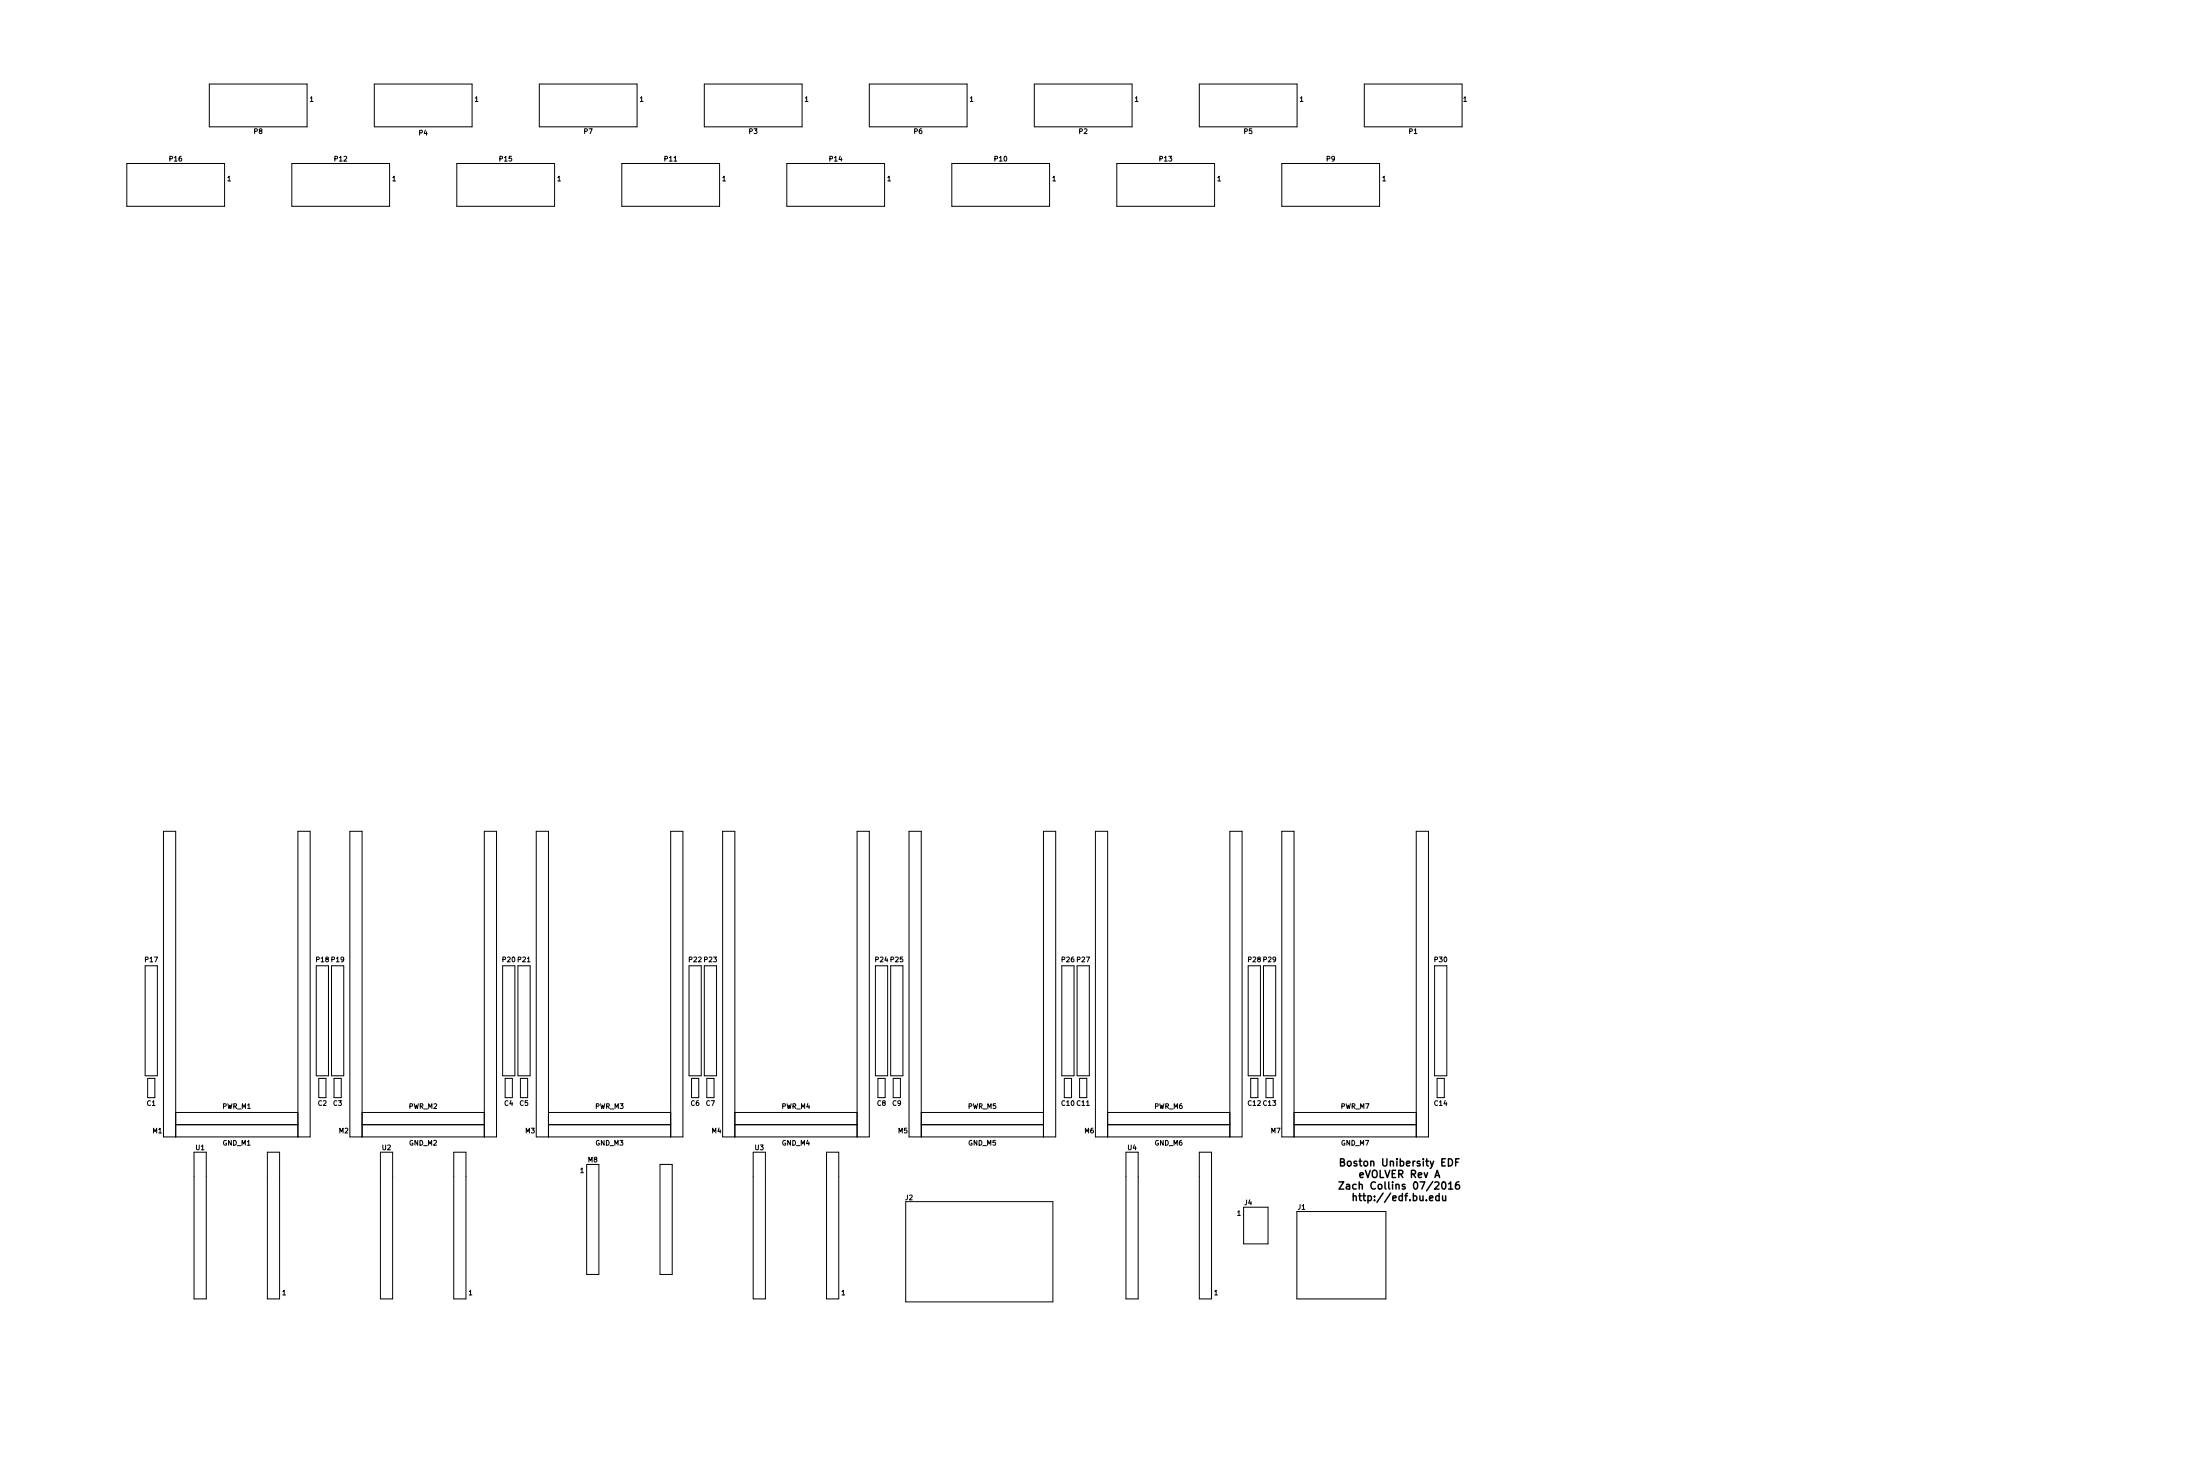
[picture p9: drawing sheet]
<svg xmlns="http://www.w3.org/2000/svg" width="457mm" height="305mm" viewBox="0 0 457 305" stroke-linecap="round" stroke-linejoin="round" font-family="sans-serif">
<path d="M278.3 245.6h1l-1 1.5h1M278.6 241.5l.6-.1 .2-.2-.1-.3-.7-.1v1.5h.6l.2-.2v-.3l-.3-.3M279.8 246.1h.6l.1 1M280.5 246.4l-.5 .1-.2 .2 .2 .4 .5-.1M281.2 248.6l.2-.1h.4l.1 1M281.2 248v1.5M299.8 248.5l.1 .9 .3 .1 .2-.2M300.4 248.5v1M301 247.1h.9M302.5 241.5h.5M303.2 245.6h-.4a1.01 1.01 0 0 0 0 1.5l.5-.2v-.5l-.3-.3h-.2l-.3 .3M303.2 240.8h-.7v1.5" fill="none" stroke="#000" stroke-width=".3"/>
<g fill="none" stroke="#000" stroke-width=".21">
<path d="M43.5 17.5h20.3v8.9h-20.3zM77.8 17.5h20.3v8.9h-20.3zM112.1 17.5h20.3v8.9h-20.3zM146.4 17.5h20.3v8.9h-20.3zM180.7 17.5h20.3v8.9h-20.3zM214.9 17.5h20.4v8.9h-20.4zM249.2 17.5h20.4v8.9h-20.4zM283.5 17.5h20.3v8.9h-20.3zM26.4 34h20.3v8.9h-20.3zM60.6 34h20.4v8.9h-20.4zM94.9 34h20.4v8.9h-20.4zM129.2 34h20.3v8.9h-20.3z"/>
<path d="M163.5 34h20.3v8.9h-20.3zM197.8 34h20.3v8.9h-20.3zM232.1 34h20.3v8.9h-20.3zM266.4 34h20.3v8.9h-20.3zM30.2 200.7h2.5v22.8h-2.5zM65.7 200.7h2.6v22.8h-2.6zM68.9 200.7h2.5v22.8h-2.5zM104.5 200.7h2.5v22.8h-2.5zM107.6 200.7h2.6v22.8h-2.6zM143.2 200.7h2.5v22.8h-2.5zM146.4 200.7h2.5v22.8h-2.5zM181.9 200.7h2.6v22.8h-2.6z"/>
<path d="M185.1 200.7h2.5v22.8h-2.5zM220.7 200.7h2.5v22.8h-2.5zM223.8 200.7h2.6v22.8h-2.6zM259.4 200.7h2.5v22.8h-2.5zM262.6 200.7h2.5v22.8h-2.5zM298.1 200.7h2.6v22.8h-2.6zM30.7 224.1h1.5v4h-1.5zM36.5 236.2v-63.5h-2.5v63.5h30.5v-63.5h-2.6v63.5M36.5 231.1h25.4M36.5 233.7h25.4M40.3 239.4h2.6v30.5h-2.6zM55.6 239.4h2.5v30.5h-2.5z"/>
<path d="M66.2 224.1h1.5v4h-1.5zM69.4 224.1h1.5v4h-1.5zM75.2 236.2v-63.5h-2.5v63.5h30.5v-63.5h-2.6v63.5M75.2 231.1h25.4M75.2 233.7h25.4M79.1 239.4h2.5v30.5h-2.5zM94.3 239.4h2.5v30.5h-2.5zM105 224.1h1.5v4h-1.5zM108.2 224.1h1.5v4h-1.5zM114 236.2v-63.5h-2.6v63.5h30.5v-63.5h-2.5v63.5M114 231.1h25.4M114 233.7h25.4"/>
<path d="M143.7 224.1h1.5v4h-1.5zM146.9 224.1h1.5v4h-1.5zM152.7 236.2v-63.5h-2.5v63.5h30.5v-63.5h-2.6v63.5M152.7 231.1h25.4M152.7 233.7h25.4M156.5 239.4h2.6v30.5h-2.6zM171.8 239.4h2.5v30.5h-2.5zM182.4 224.1h1.5v4h-1.5zM185.6 224.1h1.5v4h-1.5zM191.5 236.2v-63.5h-2.6v63.5h30.5v-63.5h-2.5v63.5M191.5 231.1h25.4M191.5 233.7h25.4"/>
<path d="M221.2 224.1h1.5v4h-1.5zM224.4 224.1h1.5v4h-1.5zM230.2 236.2v-63.5h-2.6v63.5h30.5v-63.5h-2.5v63.5M230.2 231.1h25.4M230.2 233.7h25.4M234 239.4h2.5v30.5h-2.5zM249.2 239.4h2.6v30.5h-2.6zM259.9 224.1h1.5v4h-1.5zM263.1 224.1h1.5v4h-1.5zM268.9 236.2v-63.5h-2.5v63.5h30.5v-63.5h-2.6v63.5M268.9 231.1h25.4M268.9 233.7h25.4"/>
<path d="M298.7 224.1h1.5v4h-1.5zM121.9 241.9h2.6v22.9h-2.6zM137.2 241.9h2.5v22.9h-2.5zM188.2 249.7h30.6v20.8h-30.6zM258.4 250.8h5.1v7.6h-5.1zM269.5 251.7h18.5v18.2h-18.5z"/>
</g>
<g font-size="2.1">
<text x="279.5" y="242.3">Boston Unibersity EDF</text>
<text x="282.7" y="244.7">eVOLVER Rev A</text>
<text x="280.6" y="247.1">Zach Collins 07/2016</text>
<text x="282.6" y="249.5">http://edf.bu.edu</text>
</g>
<g font-size="1.4">
<text x="64.4" y="21.1">1</text>
<text x="98.7" y="21.1">1</text>
<text x="133" y="21.1">1</text>
<text x="167.3" y="21.1">1</text>
<text x="201.5" y="21.1">1</text>
<text x="235.8" y="21.1">1</text>
<text x="270.1" y="21.1">1</text>
<text x="304.1" y="21.1">1</text>
<text x="52.8" y="27.8">P8</text>
<text x="87.1" y="28.1">P4</text>
<text x="121.4" y="27.8">P7</text>
<text x="155.7" y="27.8">P3</text>
<text x="190" y="27.8">P6</text>
<text x="224.3" y="27.8">P2</text>
<text x="258.5" y="27.8">P5</text>
<text x="292.8" y="27.8">P1</text>
<text x="35.3" y="33.5">P16</text>
<text x="69.6" y="33.5">P12</text>
<text x="103.9" y="33.5">P15</text>
<text x="138.1" y="33.5">P11</text>
<text x="172.4" y="33.5">P14</text>
<text x="206.7" y="33.5">P10</text>
<text x="241" y="33.5">P13</text>
<text x="275.7" y="33.5">P9</text>
<text x="47.2" y="37.6">1</text>
<text x="81.5" y="37.6">1</text>
<text x="115.8" y="37.6">1</text>
<text x="150.1" y="37.6">1</text>
<text x="184.4" y="37.6">1</text>
<text x="218.7" y="37.6">1</text>
<text x="253" y="37.6">1</text>
<text x="287.3" y="37.6">1</text>
<text x="30.2" y="199.9">P17</text>
<text x="65.8" y="199.9">P18 P19</text>
<text x="104.5" y="199.9">P20 P21</text>
<text x="143.2" y="199.9">P22 P23</text>
<text x="182" y="199.9">P24 P25</text>
<text x="220.7" y="199.9">P26 P27</text>
<text x="259.4" y="199.9">P28 P29</text>
<text x="298.2" y="199.9">P30</text>
<text x="30.5" y="229.7">C1</text>
<text x="46.2" y="230.4">PWR_M1</text>
<text x="66.1" y="229.7">C2</text>
<text x="69.3" y="229.7">C3</text>
<text x="85" y="230.4">PWR_M2</text>
<text x="104.8" y="229.7">C4</text>
<text x="108" y="229.7">C5</text>
<text x="123.7" y="230.4">PWR_M3</text>
<text x="143.6" y="229.7">C6</text>
<text x="146.7" y="229.7">C7</text>
<text x="162.4" y="230.4">PWR_M4</text>
<text x="182.3" y="229.7">C8</text>
<text x="185.5" y="229.7">C9</text>
<text x="201.2" y="230.4">PWR_M5</text>
<text x="220.7" y="229.7">C10 C11</text>
<text x="239.9" y="230.4">PWR_M6</text>
<text x="259.4" y="229.7">C12 C13</text>
<text x="278.6" y="230.4">PWR_M7</text>
<text x="298.1" y="229.7">C14</text>
<text x="31.7" y="235.5">M1</text>
<text x="40.7" y="238.9">U1</text>
<text x="46.3" y="238">GND_M1</text>
<text x="70.5" y="235.5">M2</text>
<text x="79.4" y="238.9">U2</text>
<text x="85" y="238">GND_M2</text>
<text x="109.2" y="235.5">M3</text>
<text x="123.8" y="238">GND_M3</text>
<text x="147.9" y="235.5">M4</text>
<text x="156.9" y="238.9">U3</text>
<text x="162.5" y="238">GND_M4</text>
<text x="186.7" y="235.5">M5</text>
<text x="201.3" y="238">GND_M5</text>
<text x="225.4" y="235.5">M6</text>
<text x="234.4" y="238.9">U4</text>
<text x="240" y="238">GND_M6</text>
<text x="264.1" y="235.5">M7</text>
<text x="278.7" y="238">GND_M7</text>
<text x="120.6" y="243.7">1</text>
<text x="122.2" y="241.5">M8</text>
<text x="188.1" y="249.3">J2</text>
<text x="258.6" y="250.4">J4</text>
<text x="269.7" y="251.3">J1</text>
<text x="257.1" y="252.6">1</text>
<text x="58.7" y="269.1">1</text>
<text x="97.4" y="269.1">1</text>
<text x="174.9" y="269.1">1</text>
<text x="252.3" y="269.1">1</text>
</g>
</svg>
